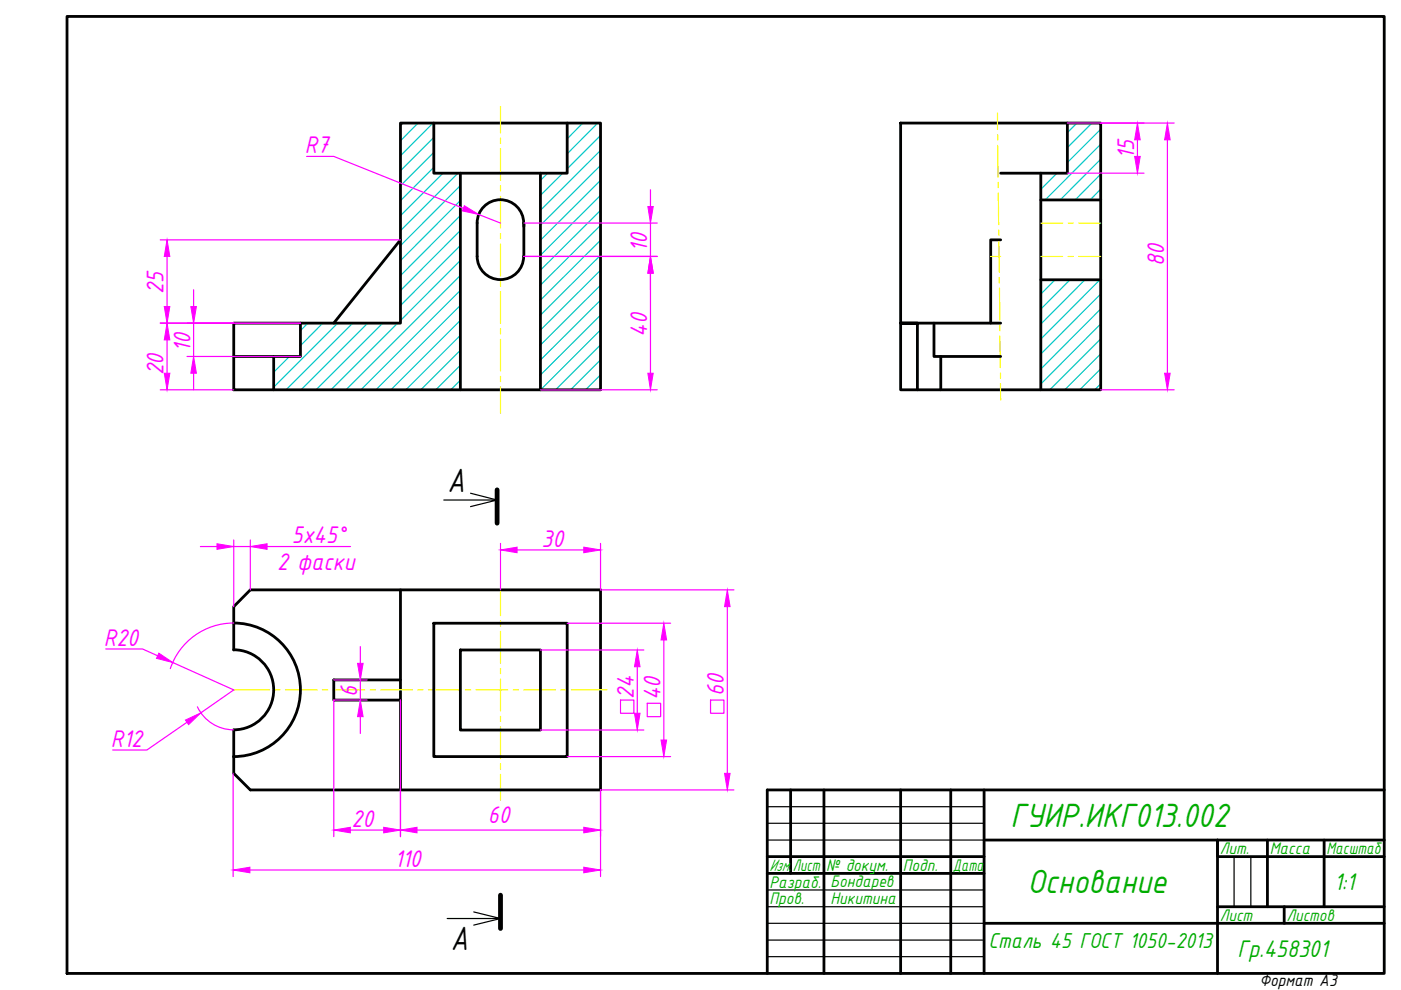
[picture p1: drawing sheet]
<svg xmlns="http://www.w3.org/2000/svg" width="297mm" height="210mm" viewBox="0 0 297 210" stroke-linecap="round" stroke-linejoin="round" font-family="sans-serif">
<!-- layer: 0 -->
<g fill="none" stroke="#000" stroke-width=".59">
<path d="M14.2 3.5h279.3v202.9h-279.3zM84.9 26.1h42.4v56.5h-77.7v-14.1h35.3zM92 26.1v10.6h28.3v-10.6M97.6 36.7v45.9M114.6 36.7v45.9M191 26.1h42.4v56.5h-42.4zM220.7 36.7v45.9M226.3 26.1v10.6h-14.1M84.9 50.9l-14.1 17.6M101.2 54.3a4.9 4.9 0 0 0 4.9 5 4.9 4.9 0 0 0 4.9-5M111 47.3a4.9 4.9 0 0 0-4.9-5 4.9 4.9 0 0 0-4.9 5v7.1M111.1 47.3v.7"/>
<path d="M111.1 47.3v7.1M212.2 50.9h-2.2v17.6M220.7 42.4h12.7M220.7 59.3h12.7M49.6 75.6h8.4v7M63.7 68.5v7.1h-5.7M198 68.5v7.1h14.2M199.5 75.6v7M212.2 68.5h-21.2h3.5v14.1M49.5 132.1a14.2 14.2 0 0 1 14.2 14.2 14.2 14.2 0 0 1-14.2 14.1M49.5 137.8a8.5 8.5 0 0 1 8.5 8.5 8.5 8.5 0 0 1-8.5 8.4M49.6 137.8v-9.2l3.5-3.5h74.2v42.4h-74.2l-3.5-3.5v-3.6"/>
<path d="M84.9 125.1v42.4M92 132.1h28.3v28.3h-28.3zM97.6 137.8h17v17h-17zM49.6 154.8v5.6M84.9 144.2h-14.1v4.2h14.1M167.6 167.5v17.7M174.7 167.5v38.9M191 167.5v38.9M201.6 167.5v38.9M208.6 167.5v38.9M208.6 178.1h84.9M268.7 178.1v14.1"/>
<path d="M280.7 178.1v14.1M293.5 167.5h-130.8v38.9M162.7 181.6h45.9M162.7 185.2h45.9M208.6 195.8h84.9M258.1 192.2h35.4M272.3 192.2v3.6M293.5 181.6h-35.4v-3.5v28.3"/>
</g>
<g fill="none" stroke="#000" stroke-width=".25">
<path d="M94.1 106h11.3l-5.6 1.4M99.8 104.6l5.6 1.4M162.7 171h45.9M162.7 174.6h45.9M162.7 178.1h45.9M100.4 193.4l5.7 1.3h-11.3M106.1 194.7l-5.7 1.4M162.7 188.7h45.9M162.7 192.2h45.9M162.7 199.3h45.9M162.7 195.8h45.9M261.6 181.6v10.6"/>
<path d="M265.2 181.6v10.6M162.7 202.8h45.9"/>
</g>
<g fill="none" stroke="#00c7c7" stroke-width=".25">
<path d="M85.5 26.1l-.6 .6M88.6 26.1l-3.7 3.8M91.8 26.1l-6.9 6.9M92 29.1l-7.1 7.1M92 32.3l-7.1 7.1M92 35.5l-7.1 7.1M93.9 36.7l-9 9M97.1 36.7l-12.2 12.2M97.6 39.3l-12.7 12.8M116.1 36.7l-1.5 1.5M119.3 36.7l-4.7 4.7M120.4 26.1l-.1 .2"/>
<path d="M123.6 26.1l-3.3 3.3M126.7 26.1l-6.4 6.5M127.3 28.7l-7 7.1M127.3 31.9l-12.7 12.7M127.3 35.1l-12.7 12.7M127.3 38.2l-12.7 12.7M220.9 36.7l-.2 .3M224.1 36.7l-3.4 3.4M228.3 26.1l-2 2M231.5 26.1l-5.2 5.2M233.4 27.4l-7.1 7.1M233.4 30.6l-11.8 11.8"/>
<path d="M233.4 33.8l-8.6 8.6M233.4 36.9l-5.4 5.5M97.6 42.5l-12.7 12.8M97.6 45.7l-12.7 12.7M97.6 48.9l-12.7 12.7M97.6 52l-12.7 12.8M97.6 55.2l-12.7 12.8M97.6 58.4l-24.3 24.2M127.3 41.4l-12.7 12.7M127.3 44.6l-12.7 12.7M127.3 47.8l-12.7 12.7M127.3 50.9l-12.7 12.7"/>
<path d="M127.3 54.1l-12.7 12.7M127.3 57.3l-12.7 12.7M223.7 59.3l-3 3.1M226.9 59.3l-6.2 6.2M230 59.3l-9.3 9.4M233.2 59.3l-12.5 12.6M233.4 40.1l-2.3 2.3M58.2 75.6l-.2 .1M61.4 75.6l-3.4 3.3M65.3 68.5l-1.6 1.6M68.4 68.5l-4.7 4.8M71.6 68.5l-13.6 13.6"/>
<path d="M74.8 68.5l-14.2 14.1M78 68.5l-14.2 14.1M81.1 68.5l-14.1 14.1M84.3 68.5l-14.1 14.1M97.6 61.6l-21.1 21M97.6 64.7l-17.9 17.9M97.6 67.9l-14.7 14.7M97.6 71.1l-11.6 11.5M97.6 74.3l-8.4 8.3M97.6 77.4l-5.2 5.2M127.3 60.5l-12.7 12.7M127.3 63.6l-12.7 12.7"/>
<path d="M127.3 66.8l-12.7 12.7M127.3 69.9l-12.7 12.7M127.3 73.1l-9.5 9.5M127.3 76.3l-6.3 6.3M127.3 79.5l-3.2 3.1M233.4 62.3l-12.7 12.8M233.4 65.5l-12.7 12.7M233.4 68.7l-12.7 12.7M233.4 71.9l-10.8 10.7M233.4 75l-7.7 7.6M233.4 78.2l-4.5 4.4M97.6 80.6l-2 2"/>
<path d="M233.4 81.4l-1.3 1.2"/>
</g>
<g fill="none" stroke="#ff0" stroke-width=".25">
<path d="M106.1 22.6v5.6M106.1 29.3v1.1M106.1 31.5v6.7M106.1 39.4v1.1M211.5 24v3.4M211.5 28.6v1.1M211.5 30.8l.1 6.8M211.7 38.7v1.1M106.1 41.6v6.8M106.1 49.5v1.1M106.1 51.7v6.8M106.1 59.6v1.1"/>
<path d="M210 54.4h2.2M211.7 40.9v6.7M211.7 48.8l.1 1.1M211.8 51l.1 6.8M211.9 58.9v1.1M220.7 47.3h4.6M220.7 54.4h4.6M226.5 47.3h1.1M226.5 54.4h1.1M228.7 47.3h4.7M228.7 54.4h4.7M106.1 61.8v6.8"/>
<path d="M106.1 69.7v1.1M106.1 71.9v6.8M106.1 79.8v1.1M211.9 61.1l.1 6.8M212 71.2l.1 6.7M212 69v1.1M212.1 79.1v1.1M106.1 82v5.6M212.1 81.3l.1 3.5M106.1 125.1v5.4M106.1 131.6v1.2M106.1 133.9v6.7"/>
<path d="M49.6 146.3h7.5M58.3 146.3h1.1M60.5 146.3h6.8M68.4 146.3h1.1M70.6 146.3h6.8M78.5 146.3h1.1M80.7 146.3h6.7M88.6 146.3h1.1M90.8 146.3h6.8M98.7 146.3h1.1M100.9 146.3h6.7M106.1 141.7v1.1"/>
<path d="M106.1 144v6.7M106.1 151.9v1.1M106.1 154.1v6.7M108.8 146.3h1.1M111 146.3h6.8M118.9 146.3h1.1M121.1 146.3h7.6M106.1 161.9v1.2M106.1 164.2v5.4"/>
</g>
<g fill="none" stroke="#f0f" stroke-width=".25">
<path d="M65 33.2h5.8l27.4 11M226.3 26.1h22.6M226.3 36.7h16.3M241.2 29.6v3.6M247.5 29.6v49.5M34 50.9h50.9M35.4 54.4v10.6M101.5 45.5l4.6 1.8M111.1 47.3h28.2M111.1 54.4h28.2M137.9 40.2v3.6M137.9 47.3v7.1"/>
<path d="M137.9 57.9v21.2M34 68.5h29.7M35.4 72.1v7M39.7 75.6h24M41 61.4v3.6M41 68.5v7.1M41 79.1v3.5M34 82.6h15.6M114.6 82.6h24.7M233.4 82.6h15.5M42.5 115.9h3.5M49.6 114.5v14.1"/>
<path d="M49.6 115.9h3.5M53.1 114.5v10.6M56.6 115.9h17.7M106.1 115.2v9.9M109.6 116.6h14.2M127.3 115.2v9.9h28.3M22.4 137.6h7.8l3.2 1.4M49.5 132.1a14.2 14.2 0 0 0-13.4 9.7M76.4 137.1v3.5M114.6 137.8h21.9M120.3 132.1h21.9M140.7 135.7v21.2"/>
<path d="M154.2 128.6v35.4M36.6 140.5l13 5.8-7 4.8M39.7 153.1l-8.6 5.9h-7.2M41.9 149.9a8.5 8.5 0 0 0 7.6 4.8M70.8 144.2h7M76.4 144.2v4.2M76.4 151.9v3.6M77.8 148.4h-7v29M84.9 148.4v29M114.6 154.8h21.9M131.6 148.4h2.8v2.8h-2.8zM135.1 141.4v9.8"/>
<path d="M137.2 149.1h2.9v2.8h-2.9zM150.7 148.4h2.8v2.8h-2.8zM49.4 164v21.9M74.3 176h7.1M88.4 176h35.4M120.3 160.4h21.9M155.6 167.5h-28.3v18.4M53 184.5h70.8"/>
</g>
<g fill="#f0f" stroke="#f0f" stroke-width=".21">
<path d="M98.5 43.6l3 1.9-3.5-.8z"/>
<path d="M137.4 43.8h1.1l-.6 3.5z"/>
<path d="M137.9 54.4l.6 3.5h-1.1z"/>
<path d="M137.4 79.1h1.1l-.6 3.5z"/>
<path d="M35.4 68.5l.6 3.6h-1.2z"/>
<path d="M34.8 79.1h1.2l-.6 3.5z"/>
<path d="M41 75.6l.6 3.5h-1.1z"/>
<path d="M40.5 65h1.1l-.6 3.5z"/>
<path d="M34.8 65h1.2l-.6 3.5z"/>
<path d="M35.4 50.9l.6 3.5h-1.2z"/>
<path d="M81.4 175.4l3.5 .6-3.5 .6z"/>
<path d="M70.8 176l3.5-.6v1.2z"/>
<path d="M123.8 183.9l3.5 .6-3.5 .6z"/>
<path d="M49.4 184.5l3.6-.6v1.2z"/>
<path d="M84.9 176l3.5-.6v1.2z"/>
<path d="M123.8 175.4l3.5 .6-3.5 .6z"/>
<path d="M135.1 137.8l.6 3.6h-1.2z"/>
<path d="M134.5 151.2h1.2l-.6 3.6z"/>
<path d="M140.7 132.1l.6 3.6h-1.1z"/>
<path d="M140.2 156.9h1.1l-.6 3.5z"/>
<path d="M154.2 125.1l.6 3.5h-1.2z"/>
<path d="M153.6 164h1.2l-.6 3.5z"/>
<path d="M46 115.3l3.6 .6-3.6 .6z"/>
<path d="M53.1 115.9l3.5-.6v1.2z"/>
<path d="M106.1 116.6l3.5-.6v1.2z"/>
<path d="M123.8 116l3.5 .6-3.5 .6z"/>
<path d="M75.8 140.6h1.2l-.6 3.6z"/>
<path d="M76.4 148.4l.6 3.5h-1.2z"/>
<path d="M33.7 138.5l2.9 2-3.4-.9z"/>
<path d="M39.3 152.7l3.3-1.6-2.6 2.5z"/>
<path d="M241.2 26.1l.6 3.5h-1.2z"/>
<path d="M240.6 33.2h1.2l-.6 3.5z"/>
<path d="M247.5 26.1l.6 3.5h-1.2z"/>
<path d="M246.9 79.1h1.2l-.6 3.5z"/>
</g>
<!-- layer: 0 -->
<path d="M105.4 103.9v7M106.1 189.8v7.1" fill="none" stroke="#000" stroke-width="1"/>
<g font-size="7.7">
<text x="94.9" y="104.2">A</text>
<text x="95.6" y="201.4">A</text>
</g>
<g font-size="7.7" fill="#00ad00">
<text x="214.3" y="175.3">ГУИР.ИКГ013.002</text>
<text x="217.8" y="189.4">Основание</text>
</g>
<g font-size="5.5" fill="#f0f">
<text x="64.6" y="32.4">R7</text>
<text x="240.4" y="33.7" transform="rotate(-90 240.4 33.7)">15</text>
<text x="137.2" y="53.4" transform="rotate(-90 137.2 53.4)">10</text>
<text x="246.8" y="56.4" transform="rotate(-90 246.8 56.4)">80</text>
<text x="34.7" y="62.3" transform="rotate(-90 34.7 62.3)">25</text>
<text x="137.2" y="71.4" transform="rotate(-90 137.2 71.4)">40</text>
<text x="40.4" y="74.6" transform="rotate(-90 40.4 74.6)">10</text>
<text x="34.7" y="79.6" transform="rotate(-90 34.7 79.6)">20</text>
<text x="61.9" y="115.2">5x45°</text>
<text x="114.8" y="115.9">30</text>
<text x="58.7" y="120.8">2 фаски</text>
<text x="22" y="136.9">R20</text>
<text x="75.7" y="147.8" transform="rotate(-90 75.7 147.8)">6</text>
<text x="134.4" y="148.2" transform="rotate(-90 134.4 148.2)">24</text>
<text x="140.1" y="148.4" transform="rotate(-90 140.1 148.4)">40</text>
<text x="153.5" y="147.5" transform="rotate(-90 153.5 147.5)">60</text>
<text x="23.5" y="158.3">R12</text>
<text x="74.5" y="175.3">20</text>
<text x="103.4" y="174.6">60</text>
<text x="83.6" y="183.7">110</text>
</g>
<g font-size="5.5" fill="#00ad00">
<text x="282.9" y="188.7">1:1</text>
<text x="262.4" y="202.8">Гр.458301</text>
</g>
<text font-size="4.9" fill="#00ad00" x="209.6" y="201.1">Сталь 45 ГОСТ 1050-2013</text>
<g font-size="3.8" fill="#00ad00">
<text x="163.1" y="184.7">Изм.</text>
<text x="168.1" y="184.7">Лист</text>
<text x="175.2" y="184.7">№ докум.</text>
<text x="191.4" y="184.7">Подп.</text>
<text x="202" y="184.7">Дата</text>
<text x="258.6" y="181.2">Лит.</text>
<text x="269.2" y="181.2">Масса</text>
<text x="281.2" y="181.2">Масштаб</text>
<text x="163.1" y="188.2">Разраб.</text>
<text x="163.1" y="191.7">Пров.</text>
<text x="176.1" y="188">Бондарев</text>
<text x="176.1" y="191.6">Никитина</text>
<text x="258.6" y="195.3">Лист</text>
<text x="272.7" y="195.3">Листов</text>
</g>
<text font-size="3.8" x="267" y="209.1">Формат А3</text>
</svg>
